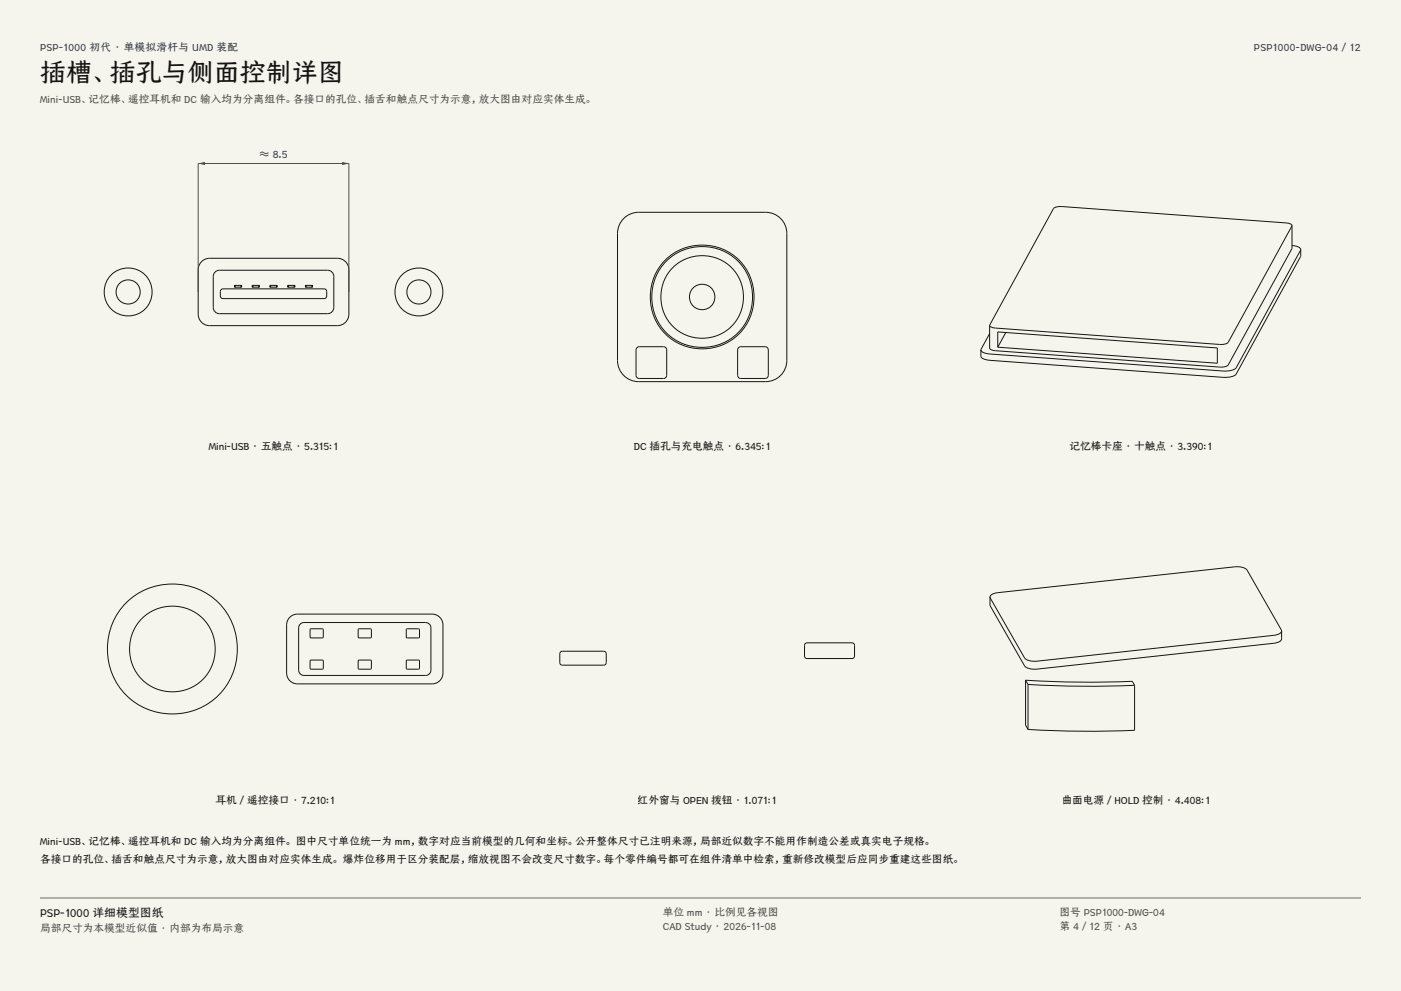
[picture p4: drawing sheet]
<svg xmlns="http://www.w3.org/2000/svg" width="420mm" height="297mm" viewBox="0 0 420 297" stroke-linecap="round" stroke-linejoin="round" font-family="sans-serif">
<g fill="#f5f4ed">
<path d="M0 0h420v297h-420z"/>
<path d="M12 12h396v275h-396z"/>
</g>
<g fill="none" stroke="#141413" stroke-width=".3">
<path d="M60.4 78.4a3.4 3.4 0 0 1 2.5-1h38.2a3.5 3.5 0 0 1 3.5 3.5v13.2a3.5 3.5 0 0 1-3.5 3.5h-38.2a3.5 3.5 0 0 1-3.5-3.5v-13.2a3.4 3.4 0 0 1 1-2.5zM64.5 81.5l1.3-.5h32.4a1.86 1.86 0 0 1 1.9 1.8v9.4a1.86 1.86 0 0 1-1.9 1.8h-32.4a1.86 1.86 0 0 1-1.9-1.8v-9.4zM66.3 86.8l.6-.2h30.2a.8 .8 0 0 1 .8 .8v1.3a.8 .8 0 0 1-.8 .8h-30.2a.8 .8 0 0 1-.8-.8v-1.3zM70.3 85.6v.4M70.4 85.5h1.9M70.4 86.1h1.9M72.4 85.6v.4M75.6 85.6v.4M75.7 85.5h1.9M75.7 86.1h1.9M77.7 85.6v.4M80.9 85.6v.4"/>
<path d="M81 85.5h2M81 86.1h2M83.1 85.6v.4M86.3 85.6v.4M86.4 85.5h1.9M86.4 86.1h1.9M88.4 85.6v.4M91.6 85.6v.4M91.7 85.5h1.9M91.7 86.1h1.9M93.7 85.6v.4"/>
<circle cx="38.4" cy="87.5" r="7.2"/>
<circle cx="38.4" cy="87.5" r="3.6"/>
<circle cx="70.4" cy="86" r=".11"/>
<circle cx="70.4" cy="85.6" r=".11"/>
<circle cx="72.3" cy="85.6" r=".11"/>
<circle cx="72.3" cy="86" r=".11"/>
<circle cx="75.7" cy="86" r=".11"/>
<circle cx="75.7" cy="85.6" r=".11"/>
<circle cx="77.6" cy="86" r=".11"/>
<circle cx="77.6" cy="85.6" r=".11"/>
<circle cx="81" cy="85.6" r=".11"/>
<circle cx="81" cy="86" r=".11"/>
<circle cx="83" cy="86" r=".11"/>
<circle cx="83" cy="85.6" r=".11"/>
<circle cx="86.4" cy="86" r=".11"/>
<circle cx="86.4" cy="85.6" r=".11"/>
<circle cx="88.3" cy="86" r=".11"/>
<circle cx="88.3" cy="85.6" r=".11"/>
<circle cx="91.7" cy="85.6" r=".11"/>
<circle cx="91.7" cy="86" r=".11"/>
<circle cx="93.6" cy="86" r=".11"/>
<circle cx="93.6" cy="85.6" r=".11"/>
<circle cx="125.6" cy="87.5" r="7.2"/>
<circle cx="125.6" cy="87.5" r="3.6"/>
</g>
<path d="M59.4 87.5v-38.5h45.2v38.5" fill="none" stroke="#504e49" stroke-width=".3"/>
<g fill="#504e49">
<path d="M59.4 49l2.1-.5v1z"/>
<path d="M102.5 48.5l2.1 .5-2.1 .5z"/>
</g>
<g fill="none" stroke="#141413" stroke-width=".3">
<path d="M187 65.5a6.3 6.3 0 0 1 4.5-1.9h38a6.3 6.3 0 0 1 6.4 6.4v38a6.3 6.3 0 0 1-6.4 6.4h-38a6.3 6.3 0 0 1-6.4-6.4v-38a6.3 6.3 0 0 1 1.9-4.5zM387.3 73.6l1.4 .2a1.45 1.45 0 0 1 1.2 1M387.3 67.6l-19.1 35-.5 .4-2.1 .2-67.2-4.9-1-.2-.7-.6M387.3 67.6l-.7-.6-1-.2-67.2-4.9-2.1 .3-.5 .3-19.1 35M387.3 67.6v6.9l-19.1 34.9-.5 .4-2.1 .2-67.7-5-.9-.3-.3-.4v-6.8M389.9 74.8l-19.3 35.4-1.2 .7-2.8 .3-71.2-5.3a1.49 1.49 0 0 1-1.3-1M389.9 74.8v2.1l-19.3 35.2-1.2 .7-2.8 .3-71.2-5.3a1.49 1.49 0 0 1-1.3-1v-1.9M296.7 100l-2.6 4.9M299.1 99.5l65.8 4.8v4.6l-65.8-4.8zM301.5 99.7l-2.4 4.4M191 104.2l.6-.3h7.3a.95 .95 0 0 1 1 1v7.6a.95 .95 0 0 1-1 .9h-7.3a.95 .95 0 0 1-.9-.9v-7.6zM221.4 104.2l.7-.3h7.3a.95 .95 0 0 1 .9 1v7.6a.95 .95 0 0 1-.9 .9h-7.3a.95 .95 0 0 1-1-.9v-7.6z"/>
<path d="M296.8 178.9a2.28 2.28 0 0 1 2.3-1.3l72.4-7.7 1.7 .4 .7 .6 10.3 18.2M296.8 178.9l10.3 18.3 .7 .5 1.7 .5 73.6-8.1a1.39 1.39 0 0 0 1.1-1M296.8 178.9l.1 2.7 10.2 18 .7 .5 1.1 .3 2 .1 72.2-8a1.39 1.39 0 0 0 1.1-1v-2.4M86.9 185a3.2 3.2 0 0 1 2.3-1h40.3a3.2 3.2 0 0 1 3.3 3.3v14.4a3.2 3.2 0 0 1-3.3 3.3h-40.3a3.2 3.2 0 0 1-3.3-3.3v-14.4a3.2 3.2 0 0 1 1-2.3zM89.8 187.2l.8-.6h.5h36.5a1.59 1.59 0 0 1 1.6 1.6v12.6a1.59 1.59 0 0 1-1.6 1.6h-36.5a1.59 1.59 0 0 1-1.6-1.6v-12.6zM93.1 188.5h3.7l.1 2.5-3.8 .1zM93.1 197.9h3.7l.1 2.5-3.8 .1zM107.4 188.6l3.8-.1 .1 2.5-3.8 .1zM107.4 198l3.8-.1 .1 2.5-3.8 .1zM121.8 188.6l3.8-.1 .1 2.5-3.8 .1zM121.8 198l3.8-.1 .1 2.5-3.8 .1zM168 195.4l.6-.2h12.7l.4 .7v3l-.7 .4h-12.7l-.5-.7v-2.7z"/>
<path d="M241.4 192.9l.5-.2h13.8l.5 .7-.1 3.5-.7 .5-13.8-.1-.4-.7v-3.2zM307.5 203.9a305.4 305.4 0 0 0 31.9 .3l.7 1.2M307.5 203.9l.7 1.2M307.5 203.9v13.4l.7 1.3M308.2 205.1a311.9 311.9 0 0 0 31.9 .3M308.2 205.1v13.5M340.1 205.4v13.5a312 312 0 0 1-31.9-.3"/>
<circle cx="210.4" cy="89" r="15.6"/>
<circle cx="210.4" cy="89" r="15.2"/>
<circle cx="210.5" cy="89" r="12.4"/>
<circle cx="210.5" cy="89" r="3.8"/>
<circle cx="51.6" cy="194.5" r="19.5"/>
<circle cx="51.6" cy="194.5" r="12.9"/>
</g>
<path d="M12 269.3h396zM12 269h396v.3h-396z" fill-rule="evenodd" fill="#504e49"/>
<text font-size="7.8" fill="#141413" x="12" y="24.7">插槽、插孔与侧面控制详图</text>
<text font-size="3.5" fill="#141413" x="12" y="274.9">PSP-1000 详细模型图纸</text>
<g font-size="3.2" fill="#1b365d">
<text x="12" y="15.3">PSP-1000 初代 · 单模拟滑杆与 UMD 装配</text>
<text x="375.9" y="15.3">PSP1000-DWG-04 / 12</text>
<text x="77.8" y="47.4">≈ 8.5</text>
</g>
<g font-size="3.2" fill="#504e49">
<text x="12" y="30.9">Mini-USB、记忆棒、遥控耳机和 DC 输入均为分离组件。各接口的孔位、插舌和触点尺寸为示意，放大图由对应实体生成。</text>
<text x="198.7" y="274.5">单位 mm · 比例见各视图</text>
<text x="317.6" y="274.5">图号 PSP1000-DWG-04</text>
<text x="12" y="279.3">局部尺寸为本模型近似值 · 内部为布局示意</text>
<text x="198.7" y="278.8">CAD Study · 2026-11-08</text>
<text x="317.6" y="278.8">第 4 / 12 页 · A3</text>
</g>
<g font-size="3.2" fill="#141413">
<text x="62.6" y="135">Mini-USB · 五触点 · 5.315:1</text>
<text x="190" y="135">DC 插孔与充电触点 · 6.345:1</text>
<text x="320.6" y="135">记忆棒卡座 · 十触点 · 3.390:1</text>
<text x="64.6" y="241">耳机 / 遥控接口 · 7.210:1</text>
<text x="191.2" y="241">红外窗与 OPEN 拨钮 · 1.071:1</text>
<text x="318.2" y="241">曲面电源 / HOLD 控制 · 4.408:1</text>
<text x="12" y="253.3">Mini-USB、记忆棒、遥控耳机和 DC 输入均为分离组件。 图中尺寸单位统一为 mm，数字对应当前模型的几何和坐标。公开整体尺寸已注明来源，局部近似数字不能用作制造公差或真实电子规格。</text>
<text x="12" y="258.6">各接口的孔位、插舌和触点尺寸为示意，放大图由对应实体生成。 爆炸位移用于区分装配层，缩放视图不会改变尺寸数字。每个零件编号都可在组件清单中检索，重新修改模型后应同步重建这些图纸。</text>
</g>
</svg>
